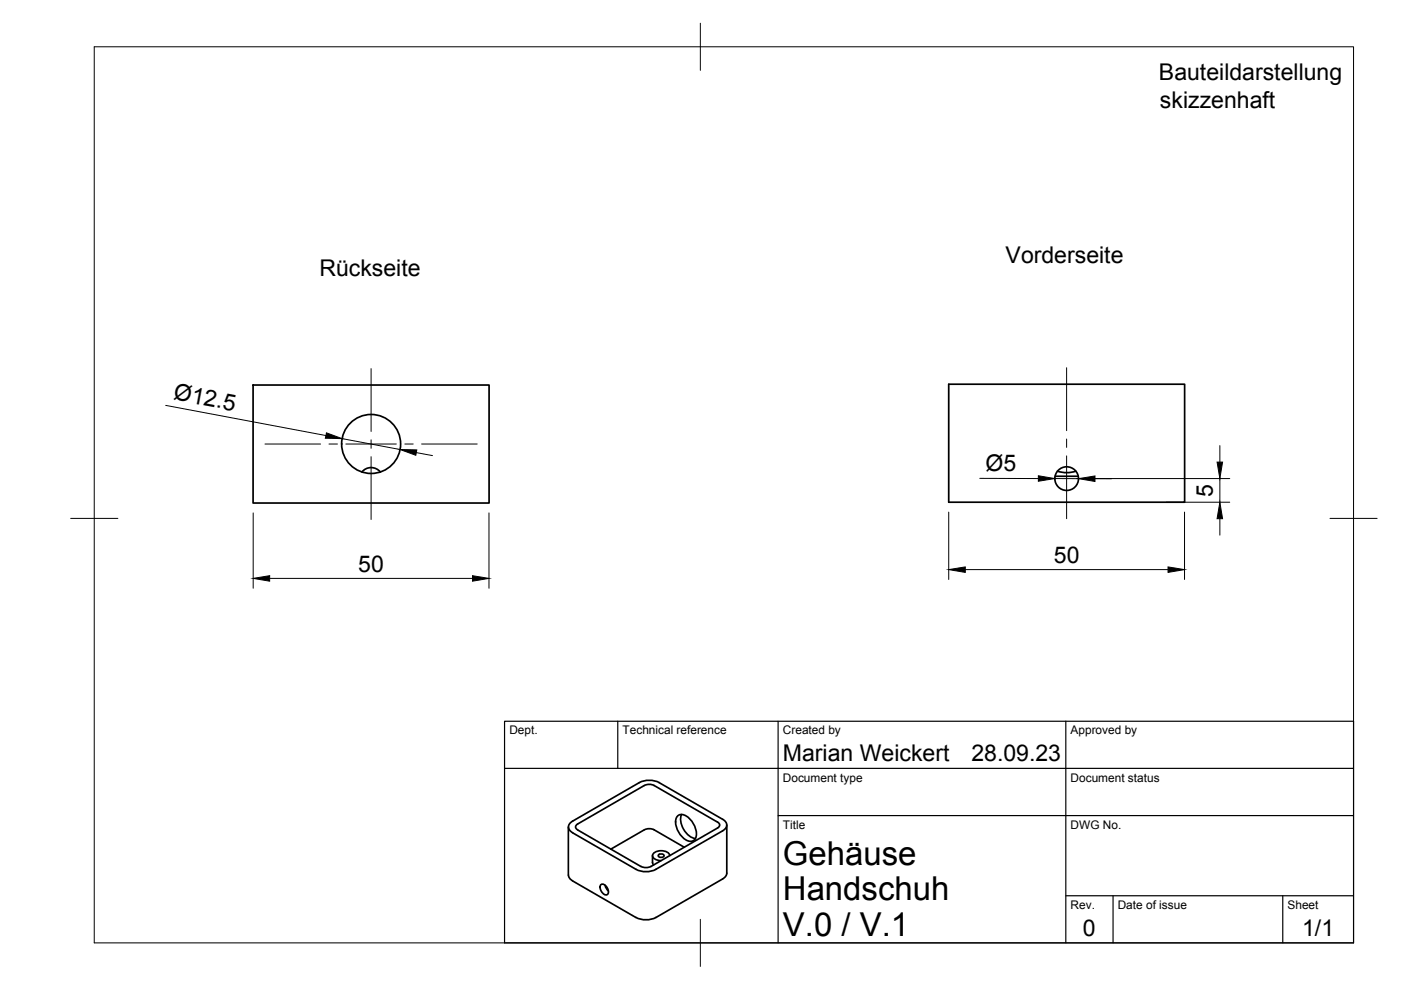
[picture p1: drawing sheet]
<svg xmlns="http://www.w3.org/2000/svg" width="297mm" height="210mm" viewBox="0 0 297 210" stroke-linecap="round" stroke-linejoin="round" font-family="sans-serif">
<!-- layer: Visible -->
<g fill="none" stroke="#000" stroke-width=".36">
<path d="M53.7 81.6h50v25.1h-50zM201.1 81.5h50.1v25h-50.1zM224.2 99.9l1.7 .3 2.2-.3M80.6 100.1a2.51 2.51 0 0 0-3.9 0M223.7 101h4.9M120.5 175.3v10.2M136.6 176l-7.1 4M136.6 175.9a2.33 2.33 0 0 1 2.1 0M138.7 176l6.4 3.6M143.5 173.2a1.54 1.54 0 0 1 2.5 .1 4.1 4.1 0 0 1 1.4 4.6 1.54 1.54 0 0 1-2.5-.2 4.1 4.1 0 0 1-1.4-4.5zM144.5 172.7a4.2 4.2 0 0 0 2.9 5.1M152.1 175.5l-14.1 8.2a2.33 2.33 0 0 1-2.1 0l-13.5-7.7"/>
<path d="M152.1 174.3l-13.4-7.7a2.33 2.33 0 0 0-2.1 0l-14.2 8.1a.64 .64 0 0 0-.4 .6 .64 .64 0 0 0 .5 .6M152.2 174.3l.4 .5-.2 .5-.2 .2M153.2 173.7l-13.4-7.8a4.7 4.7 0 0 0-4.3 0l-14.1 8.2a1.29 1.29 0 0 0-.9 1.2 1.29 1.29 0 0 0 .9 1.2l13.4 7.8a4.7 4.7 0 0 0 4.3 0l14.1-8.1M153.2 173.7a1.29 1.29 0 0 1 .9 1.2 1.29 1.29 0 0 1-.9 1.2M154.1 174.9v10.2a1.49 1.49 0 0 1-.9 1.2M120.5 185.5a1.49 1.49 0 0 0 .9 1.2M127.5 187.5a1.45 1.45 0 0 1 1.2 2.2 1.45 1.45 0 0 1-1.2-2.2zM128.3 187.7l.2 .6 .5 .6M138.3 181.4v1.5l.3 .5M139.7 181.2a.68 .68 0 0 1 1.1 .3 .68 .68 0 0 1-.7 .3 .68 .68 0 0 1-.5-.5zM142 181.4a2.07 2.07 0 0 0-2.9-.8 .85 .85 0 0 0-.8 .8 .85 .85 0 0 0 .8 .9l1 .2M153.2 186.4l-14.1 8.1a4.7 4.7 0 0 1-4.3 0l-13.4-7.7"/>
<circle cx="78.7" cy="94.1" r="6.3"/>
<circle cx="226.2" cy="101.5" r="2.51"/>
</g>
<!-- layer: BORDER -->
<path d="M20 9.9h267v190h-267zM148.5 4.9v10M15 109.9h10M282 109.9h10M148.5 194.9v10" fill="none" stroke="#000" stroke-width=".21"/>
<!-- layer: TITLEBLOCK -->
<path d="M107 152.9h180v47h-180zM131 152.9v10M165 152.9v47M226 152.9v47M107 162.9h180M165 172.9h122M226 189.9h61M236 189.9v10M272 189.9v10" fill="none" stroke="#000" stroke-width=".25"/>
<!-- layer: FD_Dimensions -->
<g fill="none" stroke="#000" stroke-width=".21">
<path d="M35.1 86l34 6.3M72.5 93l12.3 2.3M88.3 96l3.4 .6M258.6 94.5v3.5M53.7 108.7v16M103.7 108.7v16M201.1 108.6v14.3M207.7 101.4l12.5 .1M223.6 101.5h5.1M228.3 101.5h32.4M232.2 101.5h3.4M247.2 106.5h13.5"/>
<path d="M251.1 108.6v14.3M258.6 101.5v5M258.6 110v3.5M57.2 122.6h43M204.7 120.8h42.9"/>
</g>
<path d="M69.2 91.8l3.3 1.2-3.5-.1zM84.8 95.3l3.6 .1-.2 1.1zM258 98h1.2l-.6 3.5zM220.2 100.9l3.4 .6-3.4 .5zM228.7 101.5l3.5-.6v1.2zM258.6 106.5l.6 3.5h-1.2zM53.7 122.6l3.5-.5v1.1zM100.2 122.1l3.5 .5-3.5 .6zM201.1 120.8l3.6-.6v1.2zM247.6 120.2l3.5 .6-3.5 .6z" fill="#000" stroke="#000" stroke-width=".21"/>
<!-- layer: Smart Centers -->
<path d="M78.7 78.2v13.3M226.1 78v13.3M56.2 94.1h11.8M69.7 94.1h1.8M73.3 94.1h10.7M78.7 93.3v1.8M78.7 96.8v13.3M85.8 94.1h1.8M89.4 94.1h11.8M226.1 93.1v1.8M226.1 96.7v13.3" fill="none" stroke="#000" stroke-width=".21"/>
<g font-size="7">
<text x="166" y="183.4">Gehäuse</text>
<text x="166" y="190.9">Handschuh</text>
<text x="166" y="198.4">V.0 / V.1</text>
</g>
<g font-size="4.9">
<text x="245.7" y="17">Bauteildarstellung</text>
<text x="245.9" y="22.9">skizzenhaft</text>
<text x="67.7" y="58.5">Rückseite</text>
<text x="213.2" y="55.7">Vorderseite</text>
<text x="36.6" y="84.7" transform="rotate(11 36.6 84.7)">Ø12.5</text>
<text x="208.9" y="99.9">Ø5</text>
<text x="257.2" y="105.3" transform="rotate(-90 257.2 105.3)">5</text>
<text x="223.5" y="119.3">50</text>
<text x="76" y="121.2">50</text>
<text x="166" y="161.4">Marian Weickert</text>
<text x="206" y="161.4">28.09.23</text>
<text x="229.6" y="198.6">0</text>
<text x="276.1" y="198.6">1/1</text>
</g>
<g font-size="2.5">
<text x="108" y="155.7">Dept.</text>
<text x="132" y="155.7">Technical reference</text>
<text x="166" y="155.7">Created by</text>
<text x="227" y="155.7">Approved by</text>
<text x="166" y="165.7">Document type</text>
<text x="227" y="165.7">Document status</text>
<text x="166" y="175.7">Title</text>
<text x="227" y="175.7">DWG No.</text>
<text x="227" y="192.7">Rev.</text>
<text x="237" y="192.7">Date of issue</text>
<text x="273" y="192.7">Sheet</text>
</g>
</svg>
